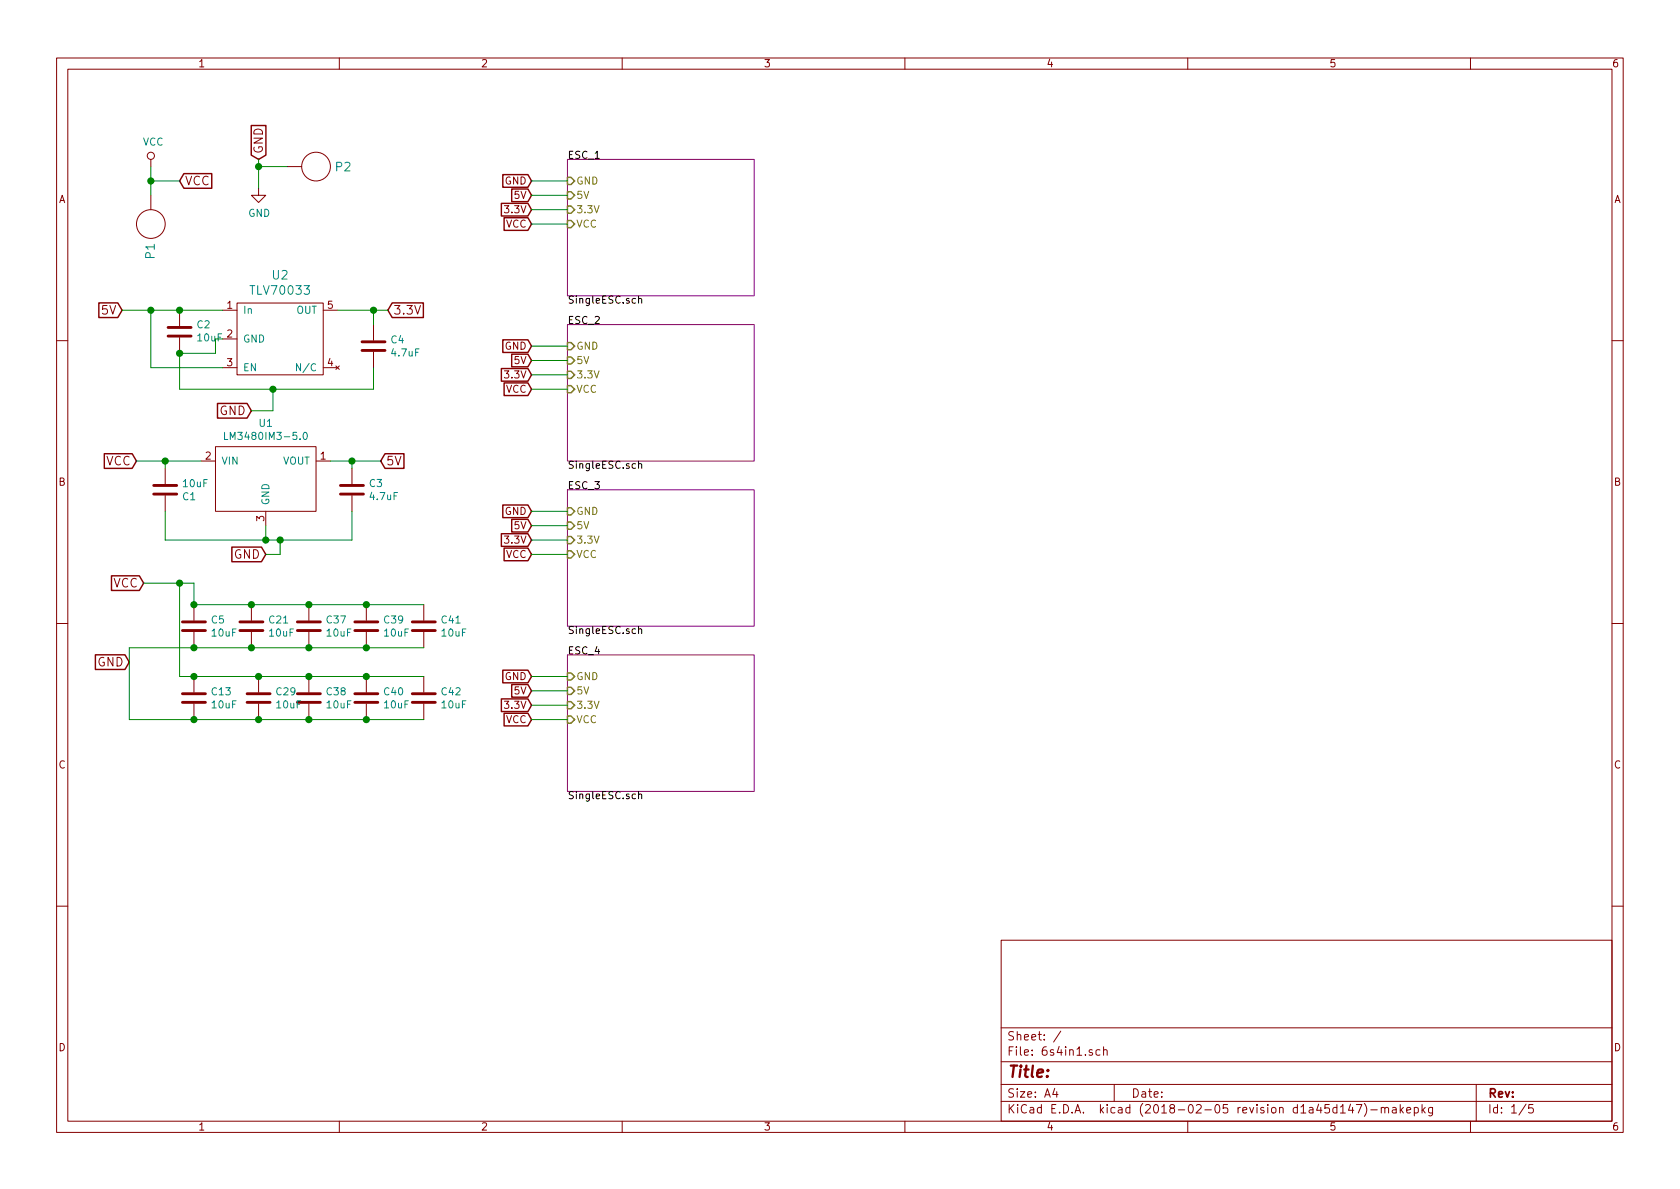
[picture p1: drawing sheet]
EESchema Schematic File Version 4
LIBS:6s4in1-cache
EELAYER 26 0
EELAYER END
$Descr A4 11693 8268
encoding utf-8
Sheet 1 5
Title ""
Date ""
Rev ""
Comp ""
Comment1 ""
Comment2 ""
Comment3 ""
Comment4 ""
$EndDescr
$Comp
L power:VCC #PWR01
U 1 1
P 1050 1150
F 0 "#PWR01" H 1050 1000 50  0001 C CNN
F 1 "VCC" H 1067 1323 50  0000 C CNN
F 2 "" H 1050 1150 50  0000 C CNN
F 3 "" H 1050 1150 50  0000 C CNN
	1    1050 1150
	1    0    0    -1  
$EndComp
Text GLabel 1250 1250 2    60   Input ~ 0
VCC
$Comp
L power:GND #PWR02
U 1 1
P 1800 1300
F 0 "#PWR02" H 1800 1050 50  0001 C CNN
F 1 "GND" H 1805 1127 50  0000 C CNN
F 2 "" H 1800 1300 50  0000 C CNN
F 3 "" H 1800 1300 50  0000 C CNN
	1    1800 1300
	1    0    0    -1  
$EndComp
Text GLabel 1800 1100 1    60   Input ~ 0
GND
$Comp
L device:C C2
U 1 1
P 1250 2300
F 0 "C2" H 1135 2254 50  0000 R CNN
F 1 "10uF" H 1135 2345 50  0000 R CNN
F 2 "custom:C_0402" H 1288 2150 50  0001 C CNN
F 3 "" H 1250 2300 50  0000 C CNN
	1    1250 2300
	-1   0    0    1   
$EndComp
$Comp
L device:C C4
U 1 1
P 2600 2400
F 0 "C4" H 2715 2446 50  0000 L CNN
F 1 "4.7uF" H 2715 2355 50  0000 L CNN
F 2 "custom:C_0402" H 2638 2250 50  0001 C CNN
F 3 "" H 2600 2400 50  0000 C CNN
	1    2600 2400
	1    0    0    -1  
$EndComp
Text GLabel 850  2150 0    60   Input ~ 0
5V
Text GLabel 1750 2850 0    60   Input ~ 0
GND
Text GLabel 2700 2150 2    60   Input ~ 0
3.3V
$Comp
L device:C C1
U 1 1
P 1150 3400
F 0 "C1" H 1035 3354 50  0000 R CNN
F 1 "10uF" H 1035 3445 50  0000 R CNN
F 2 "custom:C_0805" H 1188 3250 50  0001 C CNN
F 3 "" H 1150 3400 50  0000 C CNN
	1    1150 3400
	-1   0    0    -1  
$EndComp
$Comp
L device:C C3
U 1 1
P 2450 3400
F 0 "C3" H 2565 3446 50  0000 L CNN
F 1 "4.7uF" H 2565 3355 50  0000 L CNN
F 2 "custom:C_0402" H 2488 3250 50  0001 C CNN
F 3 "" H 2450 3400 50  0000 C CNN
	1    2450 3400
	1    0    0    -1  
$EndComp
Text GLabel 950  3200 0    60   Input ~ 0
VCC
Text GLabel 1850 3850 0    60   Input ~ 0
GND
Text GLabel 2650 3200 2    60   Input ~ 0
5V
$Comp
L 6sESC:TLV70033 U2
U 1 1
P 1950 2350
F 0 "U2" H 1950 2797 60  0000 C CNN
F 1 "TLV70033" H 1950 2691 60  0000 C CNN
F 2 "custom:SC-70-5" H 1950 2300 60  0001 C CNN
F 3 "" H 1950 2300 60  0001 C CNN
	1    1950 2350
	1    0    0    -1  
$EndComp
$Comp
L 6sESC:Pad P2
U 1 1
P 2200 1150
F 0 "P2" H 2328 1150 60  0000 L CNN
F 1 "Pad" H 2200 900 60  0001 C CNN
F 2 "custom:PowerPad" H 2200 1150 60  0001 C CNN
F 3 "" H 2200 1150 60  0001 C CNN
	1    2200 1150
	1    0    0    -1  
$EndComp
$Comp
L 6sESC:Pad P1
U 1 1
P 1050 1550
F 0 "P1" H 1178 1550 60  0000 L CNN
F 1 "Pad" H 1050 1300 60  0001 C CNN
F 2 "custom:PowerPad" H 1050 1550 60  0001 C CNN
F 3 "" H 1050 1550 60  0001 C CNN
	1    1050 1550
	0    1    1    0   
$EndComp
Wire Wire Line
	1050 1150 1050 1250
Wire Wire Line
	1050 1250 1250 1250
Wire Wire Line
	1800 1100 1800 1150
Wire Wire Line
	1150 3250 1150 3200
Wire Wire Line
	950  3200 1150 3200
Wire Wire Line
	2450 3200 2450 3250
Wire Wire Line
	1950 3850 1950 3750
Connection ~ 1950 3750
Wire Wire Line
	1950 3850 1850 3850
Wire Wire Line
	2350 2150 2600 2150
Connection ~ 2600 2150
Wire Wire Line
	2600 2150 2600 2250
Wire Wire Line
	1550 2550 1050 2550
Wire Wire Line
	1050 2550 1050 2150
Wire Wire Line
	850  2150 1050 2150
Connection ~ 1250 2150
Wire Wire Line
	1250 2450 1500 2450
Wire Wire Line
	1500 2450 1500 2350
Wire Wire Line
	1500 2350 1550 2350
Connection ~ 1050 2150
Wire Wire Line
	2600 2700 2600 2550
Wire Wire Line
	1250 2700 1900 2700
Wire Wire Line
	1250 2700 1250 2450
Wire Wire Line
	1900 2700 1900 2850
Wire Wire Line
	1900 2850 1750 2850
Connection ~ 1900 2700
Wire Wire Line
	2000 1150 1800 1150
Connection ~ 1800 1150
Connection ~ 1050 1250
Wire Wire Line
	2450 3200 2650 3200
Wire Wire Line
	2600 2150 2700 2150
Wire Wire Line
	1250 2150 1550 2150
Wire Wire Line
	1050 2150 1250 2150
Wire Wire Line
	1900 2700 2600 2700
Wire Wire Line
	1800 1150 1800 1300
Wire Wire Line
	1050 1250 1050 1350
$Sheet
S 3950 1100 1300 950 
U 5A7E1D64
F0 "ESC_1" 50
F1 "SingleESC.sch" 50
F2 "GND" I L 3950 1250 50 
F3 "5V" I L 3950 1350 50 
F4 "3.3V" I L 3950 1450 50 
F5 "VCC" I L 3950 1550 50 
$EndSheet
Connection ~ 1250 2450
Text GLabel 3700 1450 0    50   Input ~ 0
3.3V
Text GLabel 3700 1350 0    50   Input ~ 0
5V
Text GLabel 3700 1250 0    50   Input ~ 0
GND
Text GLabel 3700 1550 0    50   Input ~ 0
VCC
Wire Wire Line
	3700 1550 3950 1550
Wire Wire Line
	3700 1250 3950 1250
Wire Wire Line
	3700 1350 3950 1350
Wire Wire Line
	3700 1450 3950 1450
$Sheet
S 3950 2250 1300 950 
U 5A7C60B8
F0 "ESC_2" 50
F1 "SingleESC.sch" 50
F2 "GND" I L 3950 2400 50 
F3 "5V" I L 3950 2500 50 
F4 "3.3V" I L 3950 2600 50 
F5 "VCC" I L 3950 2700 50 
$EndSheet
Text GLabel 3700 2600 0    50   Input ~ 0
3.3V
Text GLabel 3700 2500 0    50   Input ~ 0
5V
Text GLabel 3700 2400 0    50   Input ~ 0
GND
Text GLabel 3700 2700 0    50   Input ~ 0
VCC
Wire Wire Line
	3700 2700 3950 2700
Wire Wire Line
	3700 2400 3950 2400
Wire Wire Line
	3700 2500 3950 2500
Wire Wire Line
	3700 2600 3950 2600
$Sheet
S 3950 3400 1300 950 
U 5A7C7635
F0 "ESC_3" 50
F1 "SingleESC.sch" 50
F2 "GND" I L 3950 3550 50 
F3 "5V" I L 3950 3650 50 
F4 "3.3V" I L 3950 3750 50 
F5 "VCC" I L 3950 3850 50 
$EndSheet
Text GLabel 3700 3750 0    50   Input ~ 0
3.3V
Text GLabel 3700 3650 0    50   Input ~ 0
5V
Text GLabel 3700 3550 0    50   Input ~ 0
GND
Text GLabel 3700 3850 0    50   Input ~ 0
VCC
Wire Wire Line
	3700 3850 3950 3850
Wire Wire Line
	3700 3550 3950 3550
Wire Wire Line
	3700 3650 3950 3650
Wire Wire Line
	3700 3750 3950 3750
$Sheet
S 3950 4550 1300 950 
U 5A7C8234
F0 "ESC_4" 50
F1 "SingleESC.sch" 50
F2 "GND" I L 3950 4700 50 
F3 "5V" I L 3950 4800 50 
F4 "3.3V" I L 3950 4900 50 
F5 "VCC" I L 3950 5000 50 
$EndSheet
Text GLabel 3700 4900 0    50   Input ~ 0
3.3V
Text GLabel 3700 4800 0    50   Input ~ 0
5V
Text GLabel 3700 4700 0    50   Input ~ 0
GND
Text GLabel 3700 5000 0    50   Input ~ 0
VCC
Wire Wire Line
	3700 5000 3950 5000
Wire Wire Line
	3700 4700 3950 4700
Wire Wire Line
	3700 4800 3950 4800
Wire Wire Line
	3700 4900 3950 4900
$Comp
L 6sESC:LM3480IM3-5.0 U1
U 1 1
P 1850 3300
F 0 "U1" H 1850 3665 50  0000 C CNN
F 1 "LM3480IM3-5.0" H 1850 3574 50  0000 C CNN
F 2 "custom:SOT-23-3" H 1850 3300 50  0001 C CNN
F 3 "" H 1850 3300 50  0001 C CNN
	1    1850 3300
	1    0    0    -1  
$EndComp
Wire Wire Line
	1150 3200 1400 3200
Connection ~ 1150 3200
Wire Wire Line
	2300 3200 2450 3200
Connection ~ 2450 3200
Wire Wire Line
	1850 3650 1850 3750
Connection ~ 1850 3750
Wire Wire Line
	1850 3750 1950 3750
Wire Wire Line
	2450 3550 2450 3750
Wire Wire Line
	1950 3750 2450 3750
Wire Wire Line
	1150 3550 1150 3750
Wire Wire Line
	1150 3750 1850 3750
$Comp
L device:C C5
U 1 1
P 1350 4350
F 0 "C5" H 1465 4396 50  0000 L CNN
F 1 "10uF" H 1465 4305 50  0000 L CNN
F 2 "custom:C_0805" H 1388 4200 50  0001 C CNN
F 3 "" H 1350 4350 50  0001 C CNN
	1    1350 4350
	1    0    0    -1  
$EndComp
$Comp
L device:C C21
U 1 1
P 1750 4350
F 0 "C21" H 1865 4396 50  0000 L CNN
F 1 "10uF" H 1865 4305 50  0000 L CNN
F 2 "custom:C_0805" H 1788 4200 50  0001 C CNN
F 3 "" H 1750 4350 50  0001 C CNN
	1    1750 4350
	1    0    0    -1  
$EndComp
$Comp
L device:C C37
U 1 1
P 2150 4350
F 0 "C37" H 2265 4396 50  0000 L CNN
F 1 "10uF" H 2265 4305 50  0000 L CNN
F 2 "custom:C_0805" H 2188 4200 50  0001 C CNN
F 3 "" H 2150 4350 50  0001 C CNN
	1    2150 4350
	1    0    0    -1  
$EndComp
$Comp
L device:C C39
U 1 1
P 2550 4350
F 0 "C39" H 2665 4396 50  0000 L CNN
F 1 "10uF" H 2665 4305 50  0000 L CNN
F 2 "custom:C_0805" H 2588 4200 50  0001 C CNN
F 3 "" H 2550 4350 50  0001 C CNN
	1    2550 4350
	1    0    0    -1  
$EndComp
$Comp
L device:C C13
U 1 1
P 1350 4850
F 0 "C13" H 1465 4896 50  0000 L CNN
F 1 "10uF" H 1465 4805 50  0000 L CNN
F 2 "custom:C_0805" H 1388 4700 50  0001 C CNN
F 3 "" H 1350 4850 50  0001 C CNN
	1    1350 4850
	1    0    0    -1  
$EndComp
$Comp
L device:C C38
U 1 1
P 2150 4850
F 0 "C38" H 2265 4896 50  0000 L CNN
F 1 "10uF" H 2265 4805 50  0000 L CNN
F 2 "custom:C_0805" H 2188 4700 50  0001 C CNN
F 3 "" H 2150 4850 50  0001 C CNN
	1    2150 4850
	1    0    0    -1  
$EndComp
$Comp
L device:C C40
U 1 1
P 2550 4850
F 0 "C40" H 2665 4896 50  0000 L CNN
F 1 "10uF" H 2665 4805 50  0000 L CNN
F 2 "custom:C_0805" H 2588 4700 50  0001 C CNN
F 3 "" H 2550 4850 50  0001 C CNN
	1    2550 4850
	1    0    0    -1  
$EndComp
$Comp
L device:C C42
U 1 1
P 2950 4850
F 0 "C42" H 3065 4896 50  0000 L CNN
F 1 "10uF" H 3065 4805 50  0000 L CNN
F 2 "custom:C_0805" H 2988 4700 50  0001 C CNN
F 3 "" H 2950 4850 50  0001 C CNN
	1    2950 4850
	1    0    0    -1  
$EndComp
Wire Wire Line
	1350 4200 1750 4200
Connection ~ 1750 4200
Wire Wire Line
	1750 4200 2150 4200
Connection ~ 2150 4200
Wire Wire Line
	2150 4200 2550 4200
Connection ~ 2550 4200
Wire Wire Line
	1350 4500 1750 4500
Connection ~ 1750 4500
Wire Wire Line
	1750 4500 2150 4500
Connection ~ 2150 4500
Wire Wire Line
	2150 4500 2550 4500
Connection ~ 2550 4500
Connection ~ 2150 4700
Wire Wire Line
	2150 4700 2550 4700
Connection ~ 2550 4700
Wire Wire Line
	2550 4700 2950 4700
Connection ~ 2150 5000
Wire Wire Line
	2150 5000 2550 5000
Connection ~ 2550 5000
Wire Wire Line
	2550 5000 2950 5000
Text GLabel 900  4600 0    60   Input ~ 0
GND
Text GLabel 1000 4050 0    60   Input ~ 0
VCC
Wire Wire Line
	1000 4050 1250 4050
Wire Wire Line
	1350 4050 1350 4200
Connection ~ 1350 4200
Wire Wire Line
	1250 4050 1250 4700
Wire Wire Line
	1250 4700 1350 4700
Connection ~ 1250 4050
Wire Wire Line
	1250 4050 1350 4050
Connection ~ 1350 4700
Wire Wire Line
	1350 4500 900  4500
Connection ~ 1350 4500
Wire Wire Line
	900  5000 1350 5000
Wire Wire Line
	900  4500 900  5000
Connection ~ 1350 5000
$Comp
L device:C C29
U 1 1
P 1800 4850
F 0 "C29" H 1915 4896 50  0000 L CNN
F 1 "10uF" H 1915 4805 50  0000 L CNN
F 2 "custom:C_0805" H 1838 4700 50  0001 C CNN
F 3 "" H 1800 4850 50  0001 C CNN
	1    1800 4850
	1    0    0    -1  
$EndComp
$Comp
L device:C C41
U 1 1
P 2950 4350
F 0 "C41" H 3065 4396 50  0000 L CNN
F 1 "10uF" H 3065 4305 50  0000 L CNN
F 2 "custom:C_0805" H 2988 4200 50  0001 C CNN
F 3 "" H 2950 4350 50  0001 C CNN
	1    2950 4350
	1    0    0    -1  
$EndComp
Wire Wire Line
	1350 5000 1800 5000
Connection ~ 1800 5000
Wire Wire Line
	1800 5000 2150 5000
Wire Wire Line
	1350 4700 1800 4700
Connection ~ 1800 4700
Wire Wire Line
	1800 4700 2150 4700
Wire Wire Line
	2550 4200 2950 4200
Wire Wire Line
	2550 4500 2950 4500
$EndSCHEMATC
